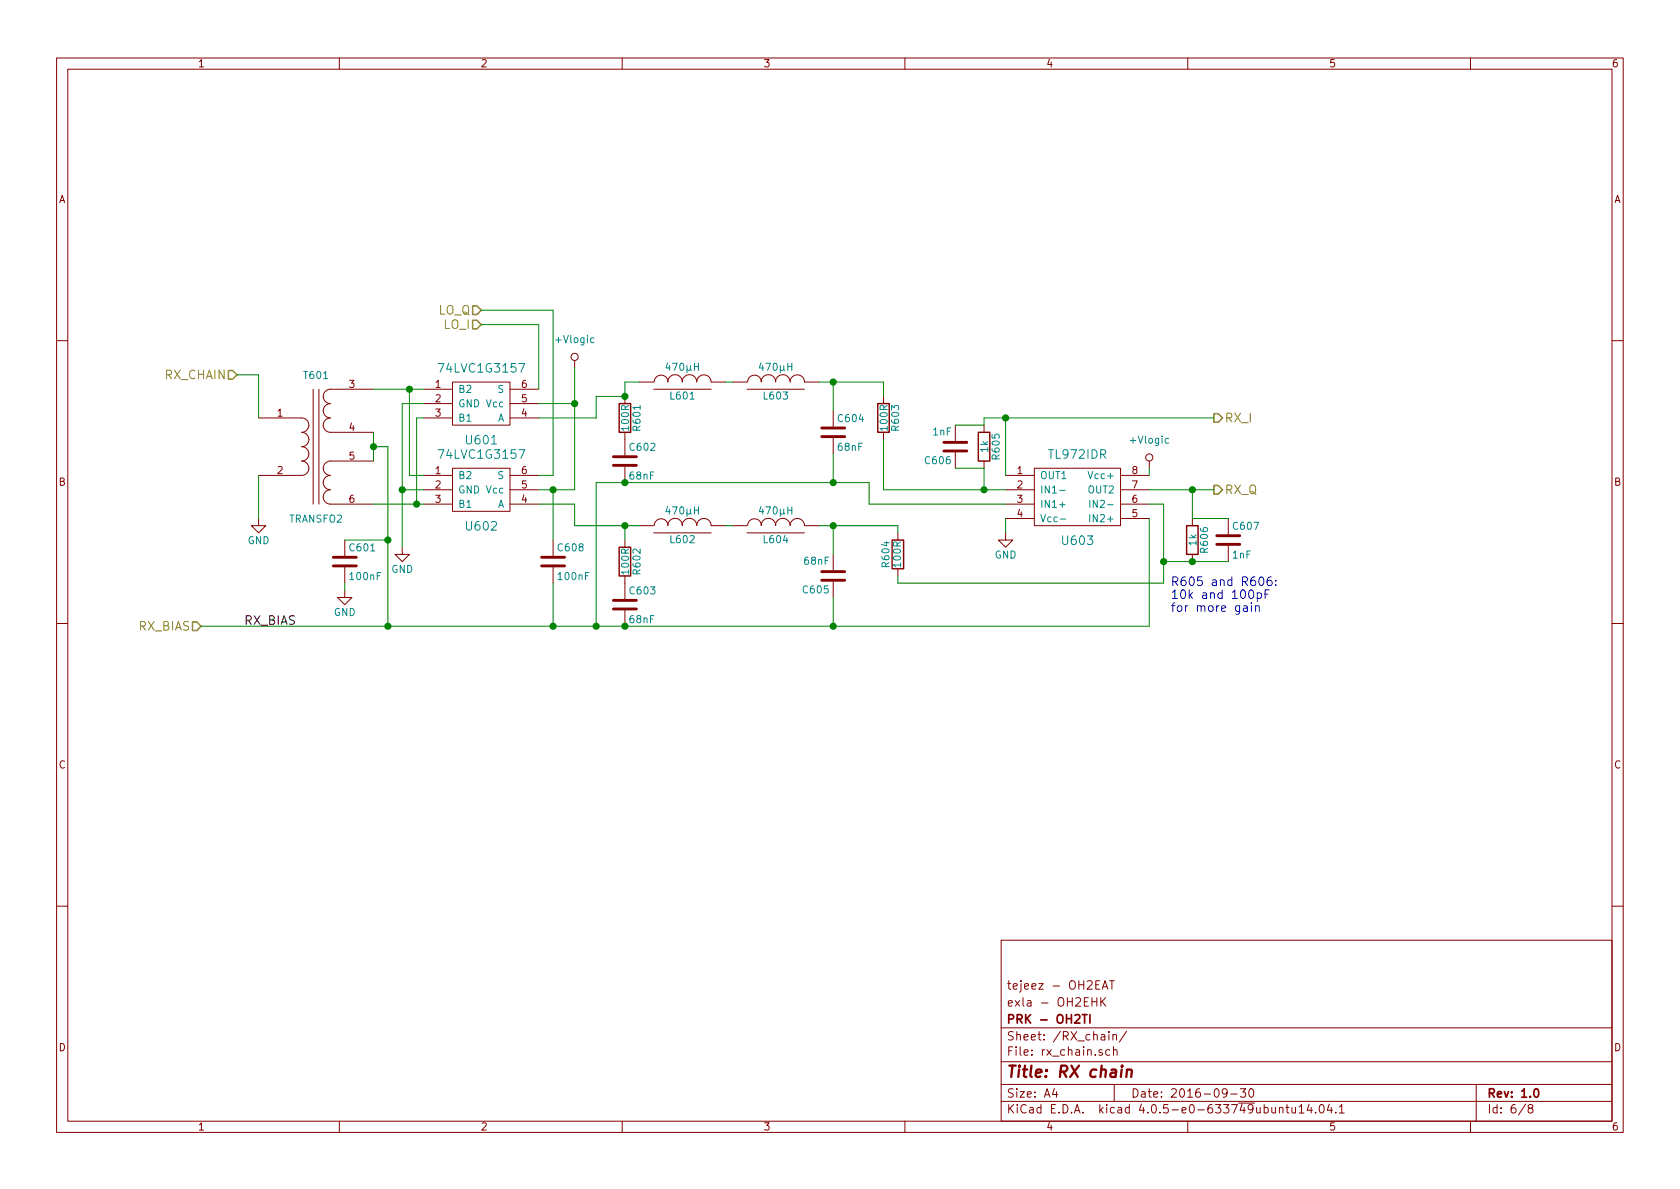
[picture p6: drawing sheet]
EESchema Schematic File Version 2
LIBS:dodekaedri-rescue
LIBS:power
LIBS:device
LIBS:transistors
LIBS:conn
LIBS:linear
LIBS:regul
LIBS:74xx
LIBS:cmos4000
LIBS:adc-dac
LIBS:memory
LIBS:xilinx
LIBS:microcontrollers
LIBS:dsp
LIBS:microchip
LIBS:analog_switches
LIBS:motorola
LIBS:texas
LIBS:intel
LIBS:audio
LIBS:interface
LIBS:digital-audio
LIBS:philips
LIBS:display
LIBS:cypress
LIBS:siliconi
LIBS:opto
LIBS:atmel
LIBS:contrib
LIBS:valves
LIBS:dodekaedri
LIBS:Oscillators
LIBS:stm32
LIBS:dodekaedri-cache
EELAYER 25 0
EELAYER END
$Descr A4 11693 8268
encoding utf-8
Sheet 6 8
Title "RX chain"
Date "2016-09-30"
Rev "1.0"
Comp "PRK - OH2TI"
Comment1 "exla - OH2EHK"
Comment2 "tejeez - OH2EAT"
Comment3 ""
Comment4 ""
$EndDescr
Text HLabel 1650 2600 0    60   Input ~ 0
RX_CHAIN
$Comp
L GND #PWR041
U 1 1
P 1800 3600
F 0 "#PWR041" H 1800 3350 50  0001 C CNN
F 1 "GND" H 1800 3450 50  0000 C CNN
F 2 "" H 1800 3600 50  0000 C CNN
F 3 "" H 1800 3600 50  0000 C CNN
	1    1800 3600
	1    0    0    -1  
$EndComp
$Comp
L TRANSFO2 T601
U 1 1
P 2200 3100
F 0 "T601" H 2200 3600 50  0000 C CNN
F 1 "TRANSFO2" H 2200 2600 50  0000 C CNN
F 2 "dodekaedri:transf_5_pin" H 2200 3100 50  0001 C CNN
F 3 "" H 2200 3100 50  0000 C CNN
	1    2200 3100
	1    0    0    -1  
$EndComp
$Comp
L 74LVC1G3157 U601
U 1 1
P 3350 2800
F 0 "U601" H 3350 2550 60  0000 C CNN
F 1 "74LVC1G3157" H 3350 3050 60  0000 C CNN
F 2 "TO_SOT_Packages_SMD:SOT-23-6_Handsoldering" H 3350 2700 60  0001 C CNN
F 3 "" H 3350 2700 60  0001 C CNN
	1    3350 2800
	1    0    0    -1  
$EndComp
$Comp
L 74LVC1G3157 U602
U 1 1
P 3350 3400
F 0 "U602" H 3350 3150 60  0000 C CNN
F 1 "74LVC1G3157" H 3350 3650 60  0000 C CNN
F 2 "TO_SOT_Packages_SMD:SOT-23-6_Handsoldering" H 3350 3300 60  0001 C CNN
F 3 "" H 3350 3300 60  0001 C CNN
	1    3350 3400
	1    0    0    -1  
$EndComp
$Comp
L GND #PWR042
U 1 1
P 2800 3800
F 0 "#PWR042" H 2800 3550 50  0001 C CNN
F 1 "GND" H 2800 3650 50  0000 C CNN
F 2 "" H 2800 3800 50  0000 C CNN
F 3 "" H 2800 3800 50  0000 C CNN
	1    2800 3800
	1    0    0    -1  
$EndComp
$Comp
L +Vlogic #PWR043
U 1 1
P 4000 2550
F 0 "#PWR043" H 4000 2350 50  0001 C CNN
F 1 "+Vlogic" H 4000 2750 50  0000 C CNN
F 2 "" H 4000 2550 50  0000 C CNN
F 3 "" H 4000 2550 50  0000 C CNN
	1    4000 2550
	1    0    0    -1  
$EndComp
Text HLabel 3350 2250 0    60   Input ~ 0
LO_I
Text HLabel 3350 2150 0    60   Input ~ 0
LO_Q
$Comp
L R R601
U 1 1
P 4350 2900
F 0 "R601" V 4430 2900 50  0000 C CNN
F 1 "100R" V 4350 2900 50  0000 C CNN
F 2 "Resistors_SMD:R_0805_HandSoldering" V 4280 2900 50  0001 C CNN
F 3 "" H 4350 2900 50  0000 C CNN
	1    4350 2900
	1    0    0    -1  
$EndComp
$Comp
L R R602
U 1 1
P 4350 3900
F 0 "R602" V 4430 3900 50  0000 C CNN
F 1 "100R" V 4350 3900 50  0000 C CNN
F 2 "Resistors_SMD:R_0805_HandSoldering" V 4280 3900 50  0001 C CNN
F 3 "" H 4350 3900 50  0000 C CNN
	1    4350 3900
	1    0    0    -1  
$EndComp
$Comp
L C C602
U 1 1
P 4350 3200
F 0 "C602" H 4375 3300 50  0000 L CNN
F 1 "68nF" H 4375 3100 50  0000 L CNN
F 2 "Capacitors_SMD:C_0805_HandSoldering" H 4388 3050 50  0001 C CNN
F 3 "" H 4350 3200 50  0000 C CNN
	1    4350 3200
	1    0    0    -1  
$EndComp
$Comp
L C C603
U 1 1
P 4350 4200
F 0 "C603" H 4375 4300 50  0000 L CNN
F 1 "68nF" H 4375 4100 50  0000 L CNN
F 2 "Capacitors_SMD:C_0805_HandSoldering" H 4388 4050 50  0001 C CNN
F 3 "" H 4350 4200 50  0000 C CNN
	1    4350 4200
	1    0    0    -1  
$EndComp
$Comp
L C C605
U 1 1
P 5800 4000
F 0 "C605" H 5825 4100 50  0000 L CNN
F 1 "68nF" H 5825 3900 50  0000 L CNN
F 2 "Capacitors_SMD:C_0805_HandSoldering" H 5838 3850 50  0001 C CNN
F 3 "" H 5800 4000 50  0000 C CNN
	1    5800 4000
	-1   0    0    1   
$EndComp
$Comp
L C C604
U 1 1
P 5800 3000
F 0 "C604" H 5825 3100 50  0000 L CNN
F 1 "68nF" H 5825 2900 50  0000 L CNN
F 2 "Capacitors_SMD:C_0805_HandSoldering" H 5838 2850 50  0001 C CNN
F 3 "" H 5800 3000 50  0000 C CNN
	1    5800 3000
	1    0    0    -1  
$EndComp
$Comp
L FILTERINDUCTOR L601
U 1 1
P 4750 2650
F 0 "L601" V 4650 2650 50  0000 C CNN
F 1 "470µH" V 4850 2650 50  0000 C CNN
F 2 "dodekaedri:SMT_1007" H 4750 2650 50  0001 C CNN
F 3 "" H 4750 2650 50  0000 C CNN
	1    4750 2650
	0    -1   -1   0   
$EndComp
$Comp
L FILTERINDUCTOR L603
U 1 1
P 5400 2650
F 0 "L603" V 5300 2650 50  0000 C CNN
F 1 "470µH" V 5500 2650 50  0000 C CNN
F 2 "dodekaedri:SMT_1007" H 5400 2650 50  0001 C CNN
F 3 "" H 5400 2650 50  0000 C CNN
	1    5400 2650
	0    -1   -1   0   
$EndComp
$Comp
L FILTERINDUCTOR L602
U 1 1
P 4750 3650
F 0 "L602" V 4650 3650 50  0000 C CNN
F 1 "470µH" V 4850 3650 50  0000 C CNN
F 2 "dodekaedri:SMT_1007" H 4750 3650 50  0001 C CNN
F 3 "" H 4750 3650 50  0000 C CNN
	1    4750 3650
	0    -1   -1   0   
$EndComp
$Comp
L FILTERINDUCTOR L604
U 1 1
P 5400 3650
F 0 "L604" V 5300 3650 50  0000 C CNN
F 1 "470µH" V 5500 3650 50  0000 C CNN
F 2 "dodekaedri:SMT_1007" H 5400 3650 50  0001 C CNN
F 3 "" H 5400 3650 50  0000 C CNN
	1    5400 3650
	0    -1   -1   0   
$EndComp
$Comp
L TL972IDR U603
U 1 1
P 7500 3450
F 0 "U603" H 7500 3150 60  0000 C CNN
F 1 "TL972IDR" H 7500 3750 60  0000 C CNN
F 2 "Housings_SOIC:SOIC-8_3.9x4.9mm_Pitch1.27mm" H 7550 3450 60  0001 C CNN
F 3 "" H 7550 3450 60  0001 C CNN
	1    7500 3450
	1    0    0    -1  
$EndComp
$Comp
L +Vlogic #PWR044
U 1 1
P 8000 3250
F 0 "#PWR044" H 8000 3050 50  0001 C CNN
F 1 "+Vlogic" H 8000 3450 50  0000 C CNN
F 2 "" H 8000 3250 50  0000 C CNN
F 3 "" H 8000 3250 50  0000 C CNN
	1    8000 3250
	1    0    0    -1  
$EndComp
$Comp
L R R603
U 1 1
P 6150 2900
F 0 "R603" V 6230 2900 50  0000 C CNN
F 1 "100R" V 6150 2900 50  0000 C CNN
F 2 "Resistors_SMD:R_0805_HandSoldering" V 6080 2900 50  0001 C CNN
F 3 "" H 6150 2900 50  0000 C CNN
	1    6150 2900
	1    0    0    -1  
$EndComp
$Comp
L GND #PWR045
U 1 1
P 7000 3700
F 0 "#PWR045" H 7000 3450 50  0001 C CNN
F 1 "GND" H 7000 3550 50  0000 C CNN
F 2 "" H 7000 3700 50  0000 C CNN
F 3 "" H 7000 3700 50  0000 C CNN
	1    7000 3700
	1    0    0    -1  
$EndComp
Text HLabel 8450 2900 2    60   Output ~ 0
RX_I
Text HLabel 8450 3400 2    60   Output ~ 0
RX_Q
Text HLabel 1400 4350 0    60   Input ~ 0
RX_BIAS
Wire Wire Line
	1800 3300 1800 3600
Wire Wire Line
	2600 3000 2600 3200
Wire Wire Line
	2600 3500 2950 3500
Wire Wire Line
	2600 2700 2950 2700
Wire Wire Line
	2950 2800 2800 2800
Wire Wire Line
	2800 2800 2800 3800
Wire Wire Line
	2950 3400 2800 3400
Connection ~ 2800 3400
Wire Wire Line
	2950 3300 2850 3300
Wire Wire Line
	2850 3300 2850 2700
Connection ~ 2850 2700
Wire Wire Line
	2600 3100 2700 3100
Wire Wire Line
	2700 3100 2700 4350
Connection ~ 2600 3100
Wire Wire Line
	2950 2900 2900 2900
Wire Wire Line
	2900 2900 2900 3500
Connection ~ 2900 3500
Wire Wire Line
	3750 2800 4000 2800
Wire Wire Line
	4000 2550 4000 3400
Wire Wire Line
	4000 3400 3750 3400
Connection ~ 4000 2800
Wire Wire Line
	3350 2250 3750 2250
Wire Wire Line
	3750 2250 3750 2700
Wire Wire Line
	3350 2150 3850 2150
Wire Wire Line
	3850 2150 3850 3300
Wire Wire Line
	3850 3300 3750 3300
Wire Wire Line
	4350 2750 4350 2650
Connection ~ 4350 2750
Wire Wire Line
	5050 2650 5100 2650
Wire Wire Line
	5700 2650 6150 2650
Wire Wire Line
	5050 3650 5100 3650
Wire Wire Line
	4350 3750 4350 3650
Wire Wire Line
	4000 3650 4450 3650
Wire Wire Line
	5700 3650 6250 3650
Wire Wire Line
	4350 2650 4450 2650
Wire Wire Line
	3750 2900 4150 2900
Wire Wire Line
	4150 2900 4150 2750
Wire Wire Line
	4150 2750 4350 2750
Wire Wire Line
	8000 3250 8000 3300
Wire Wire Line
	6150 2650 6150 2750
Connection ~ 5800 2650
Wire Wire Line
	6150 3050 6150 3400
Wire Wire Line
	6150 3400 7000 3400
Wire Wire Line
	7000 3500 6050 3500
Wire Wire Line
	7000 3600 7000 3700
Wire Wire Line
	8100 3500 8100 4050
Wire Wire Line
	8100 3500 8000 3500
Connection ~ 5800 3650
Wire Wire Line
	8000 4350 8000 3600
Wire Wire Line
	7000 3300 7000 2900
Wire Wire Line
	6850 2900 8450 2900
Wire Wire Line
	8000 3400 8450 3400
Wire Wire Line
	1400 4350 8000 4350
Connection ~ 5800 4350
Connection ~ 2700 4350
Connection ~ 4350 4350
Text Label 1700 4350 0    60   ~ 0
RX_BIAS
Wire Wire Line
	6050 3500 6050 3350
Wire Wire Line
	6050 3350 4150 3350
Connection ~ 5800 3350
Wire Wire Line
	4150 3350 4150 4350
Connection ~ 4150 4350
Connection ~ 4350 3350
Wire Wire Line
	1800 2600 1800 2900
Wire Wire Line
	1650 2600 1800 2600
$Comp
L R R604
U 1 1
P 6250 3850
F 0 "R604" V 6330 3850 50  0000 C CNN
F 1 "100R" V 6250 3850 50  0000 C CNN
F 2 "Resistors_SMD:R_0805_HandSoldering" V 6180 3850 50  0001 C CNN
F 3 "" H 6250 3850 50  0000 C CNN
	1    6250 3850
	-1   0    0    1   
$EndComp
Wire Wire Line
	8100 4050 6250 4050
Wire Wire Line
	5800 2650 5800 2850
Wire Wire Line
	5800 3150 5800 3350
Wire Wire Line
	5800 3650 5800 3850
Wire Wire Line
	5800 4150 5800 4350
$Comp
L C C601
U 1 1
P 2400 3900
F 0 "C601" H 2425 4000 50  0000 L CNN
F 1 "100nF" H 2425 3800 50  0000 L CNN
F 2 "Capacitors_SMD:C_0805_HandSoldering" H 2438 3750 50  0001 C CNN
F 3 "" H 2400 3900 50  0000 C CNN
	1    2400 3900
	1    0    0    -1  
$EndComp
$Comp
L GND #PWR046
U 1 1
P 2400 4100
F 0 "#PWR046" H 2400 3850 50  0001 C CNN
F 1 "GND" H 2400 3950 50  0000 C CNN
F 2 "" H 2400 4100 50  0000 C CNN
F 3 "" H 2400 4100 50  0000 C CNN
	1    2400 4100
	1    0    0    -1  
$EndComp
Wire Wire Line
	2400 4100 2400 4050
Wire Wire Line
	2400 3750 2700 3750
Connection ~ 2700 3750
$Comp
L C C606
U 1 1
P 6650 3100
F 0 "C606" H 6675 3200 50  0000 L CNN
F 1 "1nF" H 6675 3000 50  0000 L CNN
F 2 "Capacitors_SMD:C_0805_HandSoldering" H 6688 2950 50  0001 C CNN
F 3 "" H 6650 3100 50  0000 C CNN
	1    6650 3100
	-1   0    0    1   
$EndComp
$Comp
L C C607
U 1 1
P 8550 3750
F 0 "C607" H 8575 3850 50  0000 L CNN
F 1 "1nF" H 8575 3650 50  0000 L CNN
F 2 "Capacitors_SMD:C_0805_HandSoldering" H 8588 3600 50  0001 C CNN
F 3 "" H 8550 3750 50  0000 C CNN
	1    8550 3750
	1    0    0    -1  
$EndComp
$Comp
L R R605
U 1 1
P 6850 3100
F 0 "R605" V 6930 3100 50  0000 C CNN
F 1 "1k" V 6850 3100 50  0000 C CNN
F 2 "Resistors_SMD:R_0805_HandSoldering" V 6780 3100 50  0001 C CNN
F 3 "" H 6850 3100 50  0000 C CNN
	1    6850 3100
	1    0    0    -1  
$EndComp
$Comp
L R R606
U 1 1
P 8300 3750
F 0 "R606" V 8380 3750 50  0000 C CNN
F 1 "1k" V 8300 3750 50  0000 C CNN
F 2 "Resistors_SMD:R_0805_HandSoldering" V 8230 3750 50  0001 C CNN
F 3 "" H 8300 3750 50  0000 C CNN
	1    8300 3750
	1    0    0    -1  
$EndComp
Wire Wire Line
	6650 2950 6850 2950
Wire Wire Line
	6650 3250 6850 3250
Wire Wire Line
	6850 2950 6850 2900
Connection ~ 7000 2900
Wire Wire Line
	6850 3250 6850 3400
Connection ~ 6850 3400
Wire Wire Line
	8300 3600 8550 3600
Wire Wire Line
	8100 3900 8550 3900
Wire Wire Line
	8300 3600 8300 3400
Connection ~ 8300 3400
Connection ~ 8100 3900
Connection ~ 8300 3900
Wire Wire Line
	6250 4050 6250 4000
Wire Wire Line
	6250 3650 6250 3700
$Comp
L C C608
U 1 1
P 3850 3900
F 0 "C608" H 3875 4000 50  0000 L CNN
F 1 "100nF" H 3875 3800 50  0000 L CNN
F 2 "Capacitors_SMD:C_0805_HandSoldering" H 3888 3750 50  0001 C CNN
F 3 "" H 3850 3900 50  0000 C CNN
	1    3850 3900
	1    0    0    -1  
$EndComp
Wire Wire Line
	3850 4050 3850 4350
Connection ~ 3850 4350
Text Notes 8150 4250 0    60   ~ 0
R605 and R606:\n10k and 100pF\nfor more gain
Connection ~ 4350 3650
Wire Wire Line
	4000 3500 4000 3650
Wire Wire Line
	3750 3500 4000 3500
Wire Wire Line
	3850 3750 3850 3400
Connection ~ 3850 3400
$EndSCHEMATC
